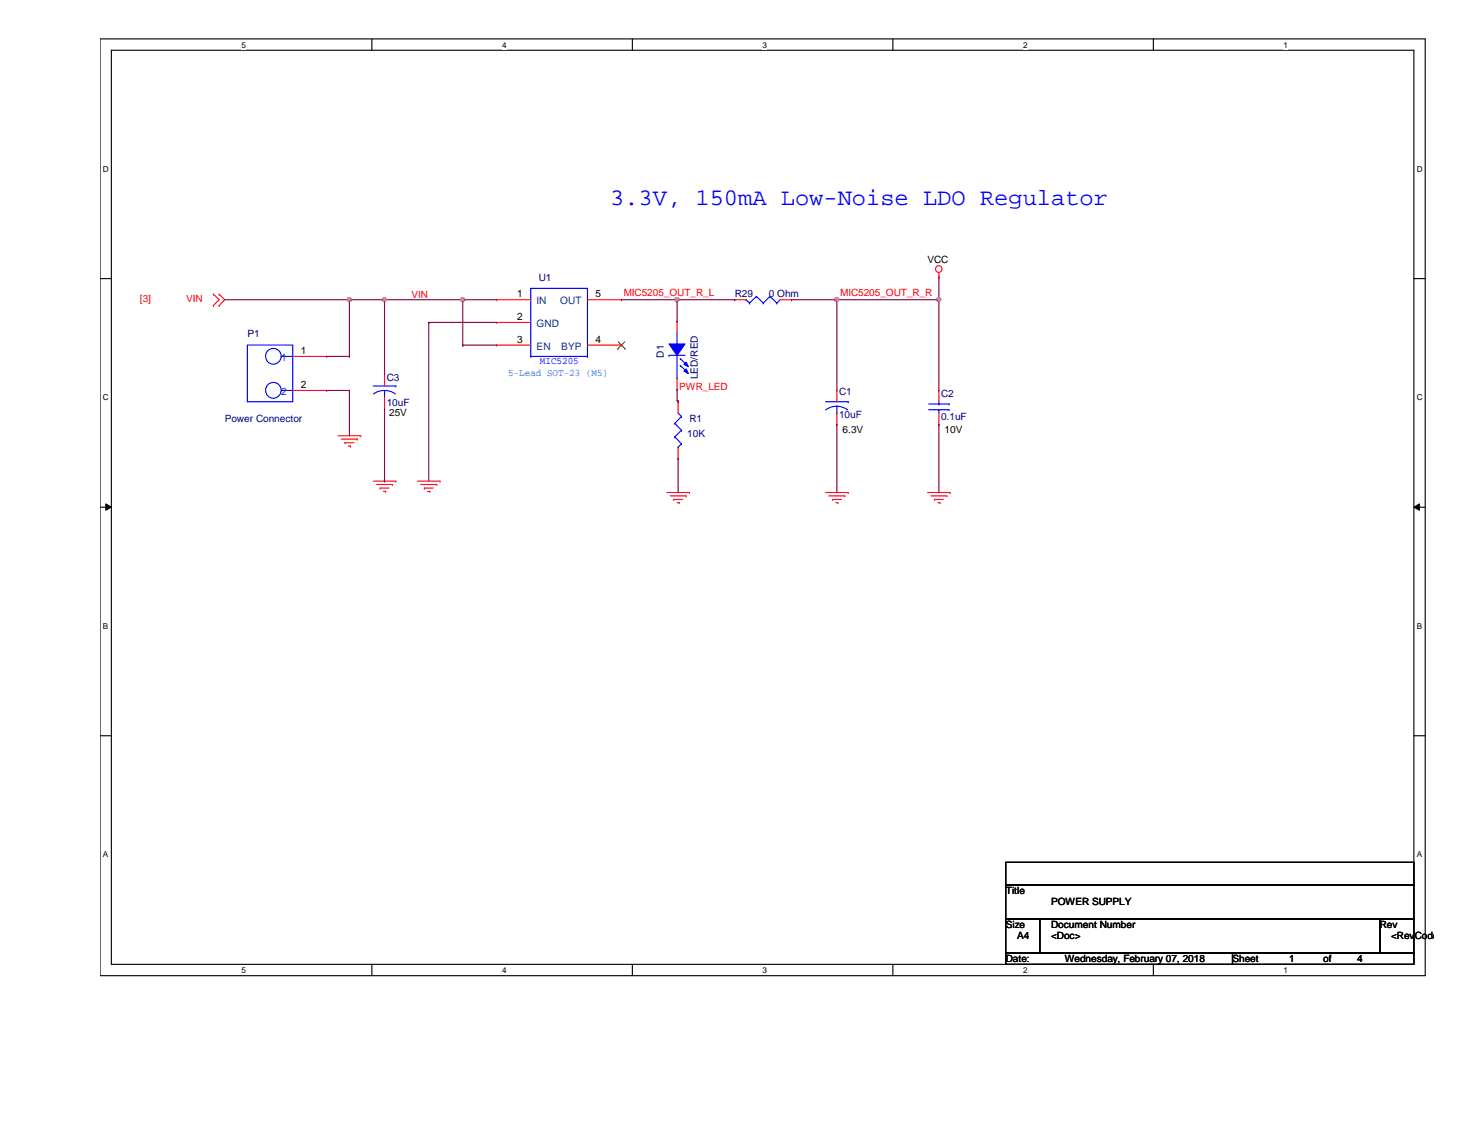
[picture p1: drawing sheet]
<svg xmlns="http://www.w3.org/2000/svg" width="279mm" height="216mm" viewBox="0 0 279 216" stroke-linecap="round" stroke-linejoin="round" font-family="sans-serif">
<path d="M19.1 7.4h252.3v178.4h-252.3zM21.2 9.6h248.1v174h-248.1z" fill="none" stroke="#000" stroke-width=".21"/>
<g fill="#fff">
<path d="M46 7.7h.9v1.7h-.9z"/>
<path d="M46 183.9h.9v1.7h-.9z"/>
</g>
<path d="M70.8 7.4v2.2M70.8 183.6v2.2" fill="none" stroke="#000" stroke-width=".21"/>
<g fill="#fff">
<path d="M95.6 7.7h.9v1.7h-.9z"/>
<path d="M95.6 183.9h.9v1.7h-.9z"/>
</g>
<path d="M120.4 7.4v2.2M120.4 183.6v2.2" fill="none" stroke="#000" stroke-width=".21"/>
<g fill="#fff">
<path d="M145.2 7.7h.9v1.7h-.9z"/>
<path d="M145.2 183.9h.9v1.7h-.9z"/>
</g>
<path d="M170.1 7.4v2.2M170.1 183.6v2.2" fill="none" stroke="#000" stroke-width=".21"/>
<g fill="#fff">
<path d="M194.9 7.7h.8v1.7h-.8z"/>
<path d="M194.9 183.9h.8v1.7h-.8z"/>
</g>
<path d="M219.7 7.4v2.2M219.7 183.6v2.2" fill="none" stroke="#000" stroke-width=".21"/>
<g fill="#fff">
<path d="M244.5 7.7h.8v1.7h-.8z"/>
<path d="M244.5 183.9h.8v1.7h-.8z"/>
<path d="M19.6 31.3h1.1v1.7h-1.1z"/>
<path d="M269.8 31.3h1.1v1.7h-1.1z"/>
<path d="M19.6 74.8h1.1v1.7h-1.1z"/>
<path d="M269.8 74.8h1.1v1.7h-1.1z"/>
</g>
<path d="M19.1 53h2.1M269.3 53h2.1" fill="none" stroke="#000" stroke-width=".21"/>
<g fill="#fff">
<path d="M19.6 118.3h1v1.7h-1z"/>
<path d="M269.8 118.3h1v1.7h-1z"/>
</g>
<path d="M19.1 96.6h2.1M269.3 96.6h2.1" fill="none" stroke="#000" stroke-width=".21"/>
<path d="M20.2 95.9l1 .7-1 .6zM269.3 96.6l1-.7v1.3z" fill="#000"/>
<path d="M20.2 95.9l1 .7-1 .6zM269.3 96.6l1-.7v1.3z" fill="none" stroke="#000" stroke-width=".19"/>
<g fill="#fff">
<path d="M19.6 161.8h1v1.7h-1z"/>
<path d="M269.8 161.8h1v1.7h-1z"/>
</g>
<path d="M19.1 140.1h2.1M269.3 140.1h2.1M191.6 164.2h77.7v4.3h-77.7zM191.6 168.5h77.7v6.5h-77.7zM191.6 175h6.4v6.4h-6.4zM198 175h64.8v6.4h-64.8zM262.8 175h6.5v6.4h-6.5zM191.6 181.4h43.1v2.2h-43.1zM234.7 181.4h34.6v2.2h-34.6z" fill="none" stroke="#000" stroke-width=".21"/>
<g fill="none" stroke="#f00" stroke-width=".21">
<path d="M40.6 56h.1M40.6 58.2h.1M40.6 56l1.1 1.1-1.1 1.1M41.7 58.2h.1M41.7 56h.1M41.7 56l1.1 1.1-1.1 1.1M178.8 52.7h.1M178.8 51.9v.8M73.2 71.3h.1M73.2 77.8h.1M73.2 71.3v2.2M73.2 75.6v2.2"/>
<path d="M178.8 74.3h.1M178.8 74.3v2.2M178.8 78.7v2.1M64.4 83h4.3M65 83.6h3.1M65.7 84.3h.1M65.7 84.3h1.7M66.3 84.9h.5M66.8 84.9h.1M68.1 83.6h.1M68.7 83h.1M71.1 91.6h4.3"/>
<path d="M71.7 92.2h3.1M72.4 92.9h.1M72.4 92.9h1.7M73 93.6h.4M73.4 93.6h.1M74.8 92.2h.1M75.4 91.6h.1M79.5 91.6h4.3M80.1 92.2h3.1M80.8 92.9h.1M80.8 92.9h1.7M81.4 93.6h.5"/>
<path d="M81.9 93.6h.1M83.2 92.2h.1M83.8 91.6h.1M127 93.8h4.3M127.6 94.4h3.1M128.3 95.1h.1M128.3 95.1h1.7M128.9 95.7h.5M129.4 95.7h.1M130.7 94.4h.1M131.3 93.8h.1M157.2 93.8h4.3"/>
<path d="M157.9 94.4h3M158.5 95.1h.1M158.5 95.1h1.7M159.2 95.7h.4M159.6 95.7h.1M160.9 94.4h.1M161.5 93.8h.1M176.7 93.8h4.3M177.3 94.4h3M178 95.1h.1M178 95.1h1.7M178.6 95.7h.4"/>
<path d="M178.8 80.8h.1M179 95.7h.1M180.3 94.4h.1M181 93.8h.1"/>
<circle cx="178.8" cy="51.2" r=".63"/>
</g>
<g fill="none" stroke="#00f" stroke-width=".21">
<path d="M71.1 73.5h4.3M73.2 75.6h.1M73.2 74.3l1.3 .3 .8 .4M73.2 74.3l-1.3 .3-.8 .4M73.2 74.3v1.3M75.4 73.5h.1M127.4 67.6h.1M127.4 67.6h3.1M128.9 65.5h.1M128.9 72h.1M128.9 63.3v2.2M128.9 67.6v4.4"/>
<path d="M176.9 78h3.9M176.9 76.9h3.9M178.8 76.9h.1M178.8 78h.1M178.8 76.5v.4M178.8 78v.7M180.8 78h.1M180.8 76.9h.1"/>
</g>
<path d="M127.4 65.5h3.1l-1.6 2.1z" fill-rule="evenodd" fill="#00f"/>
<path d="M127.4 65.5h3.1l-1.6 2.1z" fill="none" stroke="#00f" stroke-width=".21"/>
<path d="M130.3 70.7l.4-.5 .4 .9z" fill-rule="evenodd" fill="#00f"/>
<path d="M130.3 70.7l.4-.5 .4 .9z" fill="none" stroke="#00f" stroke-width=".21"/>
<path d="M130.7 69l.4 .8-.8-.4z" fill-rule="evenodd" fill="#00f"/>
<g fill="none" stroke="#00f" stroke-width=".21">
<path d="M101.1 54.9h.1M101.1 54.9v13M101.1 54.9h10.8M111.9 54.9h.1M111.9 54.9v13M142.1 57.1h.1M142.1 57.1l.6 .6M142.7 57.7h.1M144.1 56.4h.1M144.1 56.4l1.3 1.3M144.1 56.4l-1.4 1.3M145.4 57.7h.1"/>
<path d="M146.6 56.4h.1M146.6 56.4l1.4 1.3M146.6 56.4l-1.2 1.3M148 57.7h.1M148.6 57.1l-.6 .6M47.1 65.7h8.7v10.8h-8.7zM53.6 67.9h.1M53.6 74.3h.1M53.6 67.9h2.2M53.6 74.3h2.2M101.1 67.9h.1M101.1 67.9h10.8"/>
<path d="M111.9 67.9h.1M129.2 78.7l.6 .6M129.6 68.3h.1M129.6 69.6h.1M129.6 68.3l1.3 1.3M129.6 69.6l1.3 1.3M129.8 79.3h.1M129.8 79.3l-1.3 1.3M130.7 69l.4 .8-.8-.4zM157.2 76.5h4.3M159.4 78.7h.1M159.4 77.3l.9 .2 1.2 .6"/>
<path d="M159.4 77.3l-.9 .2-1.3 .6M159.4 77.3v1.4M161.5 76.5h.1M128.5 80.6h.1M128.5 83.2h.1M128.5 80.6l1.3 1.3M128.5 83.2l1.3 1.3M129.2 85.1h.1M129.8 81.9h.1M129.8 84.5h.1M129.8 81.9l-1.3 1.3M129.8 84.5l-.6 .6"/>
<circle cx="52.1" cy="67.8" r="1.5"/>
<circle cx="52.1" cy="74.3" r="1.5"/>
</g>
<g fill="none" stroke="#f00" stroke-width=".21">
<path d="M94.6 57.1h.1M94.6 57.1h6.5M111.9 57.1h6.5M118.4 57.1h.1M140 57.1h.1M140 57.1h2.1M148.6 57.1h2.1M150.7 57.1h.1M55.8 67.9h6.4M55.8 74.3h6.4M62.2 67.9h.1M62.2 74.3h.1"/>
<path d="M94.6 61.4h.1M94.6 65.7h.1M94.6 61.4h6.5M94.6 65.7h6.5M111.9 65.7h6.5M118.4 65.7h.1M128.9 61.2h.1M128.9 74.1h.1M128.9 61.2v2.1M128.9 72v2.1M129.2 76.5h.1M129.2 76.5v2.2"/>
<path d="M159.4 74.3h.1M159.4 74.3v2.2M159.4 78.7v2.1M129.2 87.3h.1M129.2 85.1v2.2M159.4 80.8h.1"/>
</g>
<path d="M117.7 66.4h.1M117.7 65.1l1.3 1.3M119 65.1l-1.3 1.3M119 66.4h.1" fill="none" stroke="#804000" stroke-width=".19"/>
<path d="M178.8 52.7h.1M178.8 52.7v4.4M128.9 74.1h.1M128.9 74.1v2.2M129.2 87.3h.1M129.2 87.3v6.5M159.4 80.8h.1M159.4 80.8v13M178.8 80.8h.1M178.8 80.8v13" fill="none" stroke="#800040" stroke-width=".21"/>
<circle cx="178.8" cy="57" r=".4" fill="#f0f"/>
<circle cx="178.8" cy="57" r=".4" fill="none" stroke="#f0f" stroke-width=".21"/>
<path d="M159.4 57.1h.1M159.4 57.1h19.4" fill="none" stroke="#800040" stroke-width=".21"/>
<circle cx="159.4" cy="57" r=".4" fill="#f0f"/>
<circle cx="159.4" cy="57" r=".4" fill="none" stroke="#f0f" stroke-width=".21"/>
<path d="M118.4 57.1h.1M118.4 57.1h10.5M178.8 57.1h.1M178.8 57.1v17.2" fill="none" stroke="#800040" stroke-width=".21"/>
<circle cx="128.9" cy="57" r=".4" fill="#f0f"/>
<circle cx="128.9" cy="57" r=".4" fill="none" stroke="#f0f" stroke-width=".21"/>
<path d="M42.8 57.1h23.7M66.5 57.1h.1M81.7 61.4h.1M81.7 61.4h12.9M81.7 61.4v30.2" fill="none" stroke="#800040" stroke-width=".21"/>
<circle cx="66.5" cy="57" r=".4" fill="#f0f"/>
<circle cx="66.5" cy="57" r=".4" fill="none" stroke="#f0f" stroke-width=".21"/>
<path d="M73.2 57.1h14.9M88.1 57.1h.1" fill="none" stroke="#800040" stroke-width=".21"/>
<circle cx="73.2" cy="57" r=".4" fill="#f0f"/>
<circle cx="73.2" cy="57" r=".4" fill="none" stroke="#f0f" stroke-width=".21"/>
<circle cx="88.1" cy="57" r=".4" fill="#f0f"/>
<circle cx="88.1" cy="57" r=".4" fill="none" stroke="#f0f" stroke-width=".21"/>
<g fill="none" stroke="#800040" stroke-width=".21">
<path d="M66.5 57.1h.1M66.5 57.1h6.7M66.5 57.1v10.8M73.2 57.1h.1M73.2 57.1v14.2M88.1 57.1h.1M88.1 57.1h6.5M88.1 57.1v8.6M140 57.1h.1M140 57.1h-11.1v4.1M150.7 57.1h.1M150.7 57.1h8.7"/>
<path d="M159.4 57.1h.1M159.4 57.1v17.2M62.2 67.9h4.3M62.2 74.3h4.3M66.5 67.9h.1M66.5 74.3h.1M66.5 74.3v8.7M73.2 77.8v13.8M88.1 65.7h.1M88.1 65.7h6.5M128.9 61.2h.1M128.9 76.3h.3"/>
<path d="M129.2 76.3h.1M129.2 76.5h.1M129.2 76.3v.2M73.2 91.6h.1"/>
</g>
<circle cx="178.8" cy="57" r=".4" fill="#f0f"/>
<circle cx="178.8" cy="57" r=".4" fill="none" stroke="#f0f" stroke-width=".21"/>
<circle cx="159.4" cy="57" r=".4" fill="#f0f"/>
<circle cx="159.4" cy="57" r=".4" fill="none" stroke="#f0f" stroke-width=".21"/>
<circle cx="128.9" cy="57" r=".4" fill="#f0f"/>
<circle cx="128.9" cy="57" r=".4" fill="none" stroke="#f0f" stroke-width=".21"/>
<circle cx="66.5" cy="57" r=".4" fill="#f0f"/>
<circle cx="66.5" cy="57" r=".4" fill="none" stroke="#f0f" stroke-width=".21"/>
<circle cx="73.2" cy="57" r=".4" fill="#f0f"/>
<circle cx="73.2" cy="57" r=".4" fill="none" stroke="#f0f" stroke-width=".21"/>
<circle cx="88.1" cy="57" r=".4" fill="#f0f"/>
<circle cx="88.1" cy="57" r=".4" fill="none" stroke="#f0f" stroke-width=".21"/>
<text font-size="4.5" fill="#00f" x="116.2" y="39.1">3.3V, 150mA Low-Noise LDO Regulator</text>
<g font-size="1.9" fill="#000080">
<text x="102.6" y="53.6">U1</text>
<text x="140" y="56.6">R29</text>
<text x="146.4" y="56.6">0 Ohm</text>
<text x="47.1" y="64.2">P1</text>
<text x="126.4" y="68.1" transform="rotate(-90 126.4 68.1)">D1</text>
<text x="73.7" y="72.6">C3</text>
<text x="73.7" y="77.3">10uF</text>
<text x="132.9" y="72.2" transform="rotate(-90 132.9 72.2)">LED/RED</text>
<text x="159.8" y="75.2">C1</text>
<text x="179.2" y="75.6">C2</text>
<text x="42.8" y="80.3">Power Connector</text>
<text x="130.9" y="83.1">10K</text>
<text x="131.3" y="80.3">R1</text>
<text x="159.8" y="79.5">10uF</text>
<text x="179.2" y="79.9">0.1uF</text>
</g>
<g font-size="1.9">
<text x="176.7" y="50.1">VCC</text>
<text x="98.5" y="56.6">1</text>
<text x="113.4" y="56.6">5</text>
<text x="98.5" y="60.9">2</text>
<text x="98.5" y="65.2">3</text>
<text x="113.4" y="65.2">4</text>
<text x="57.3" y="67.4">1</text>
<text x="57.3" y="73.9">2</text>
<text x="74.1" y="79.3">25V</text>
<text x="160.5" y="82.5">6.3V</text>
<text x="179.9" y="82.5">10V</text>
<text x="191.6" y="170.2">Title</text>
<text x="200.2" y="172.3">POWER SUPPLY</text>
<text x="191.6" y="176.7">Size</text>
<text x="193.7" y="178.8">A4</text>
<text x="200.2" y="178.8">&lt;Doc&gt;</text>
<text x="200.2" y="176.7">Document Number</text>
<text x="262.8" y="176.7">Rev</text>
<text x="265" y="178.8">&lt;RevCode</text>
<text x="191.6" y="183.1">Date:</text>
<text x="202.8" y="183.1">Wednesday, February 07, 2018</text>
<text x="234.7" y="183.1">Sheet</text>
<text x="245.5" y="183.1">1</text>
<text x="252" y="183.1">of</text>
<text x="258.5" y="183.1">4</text>
</g>
<g font-size="1.9" fill="#f00">
<text x="26.6" y="57.4">[3]</text>
<text x="35.5" y="57.4">VIN</text>
<text x="78.4" y="56.6">VIN</text>
<text x="118.8" y="56.4">MIC5205_OUT_R_L</text>
<text x="160" y="56.4">MIC5205_OUT_R_R</text>
<text x="129.4" y="74.3">PWR_LED</text>
</g>
<g font-size="1.9" fill="#004080">
<text x="102.2" y="58">IN</text>
<text x="106.7" y="58">OUT</text>
<text x="102.2" y="62.3">GND</text>
<text x="53.6" y="68.7">1</text>
<text x="102.2" y="66.6">EN</text>
<text x="106.9" y="66.6">BYP</text>
<text x="53.6" y="75.2">2</text>
</g>
<text font-size="1.9" fill="#0080ff" x="96.8" y="71.5">5-Lead SOT-23 (M5)</text>
<text font-size="1.9" fill="#00f" x="102.8" y="69.3">MIC5205</text>
<g font-size="1.6">
<text x="46" y="9.1">5</text>
<text x="95.6" y="9.1">4</text>
<text x="145.2" y="9.1">3</text>
<text x="194.9" y="9.1">2</text>
<text x="244.5" y="9.1">1</text>
<text x="19.6" y="32.7">D</text>
<text x="269.8" y="32.7">D</text>
<text x="19.6" y="76.2">C</text>
<text x="269.8" y="76.2">C</text>
<text x="19.6" y="119.7">B</text>
<text x="269.8" y="119.7">B</text>
<text x="19.6" y="163.2">A</text>
<text x="269.8" y="163.2">A</text>
<text x="46" y="185.3">5</text>
<text x="95.6" y="185.3">4</text>
<text x="145.2" y="185.3">3</text>
<text x="194.9" y="185.3">2</text>
<text x="244.5" y="185.3">1</text>
</g>
</svg>
